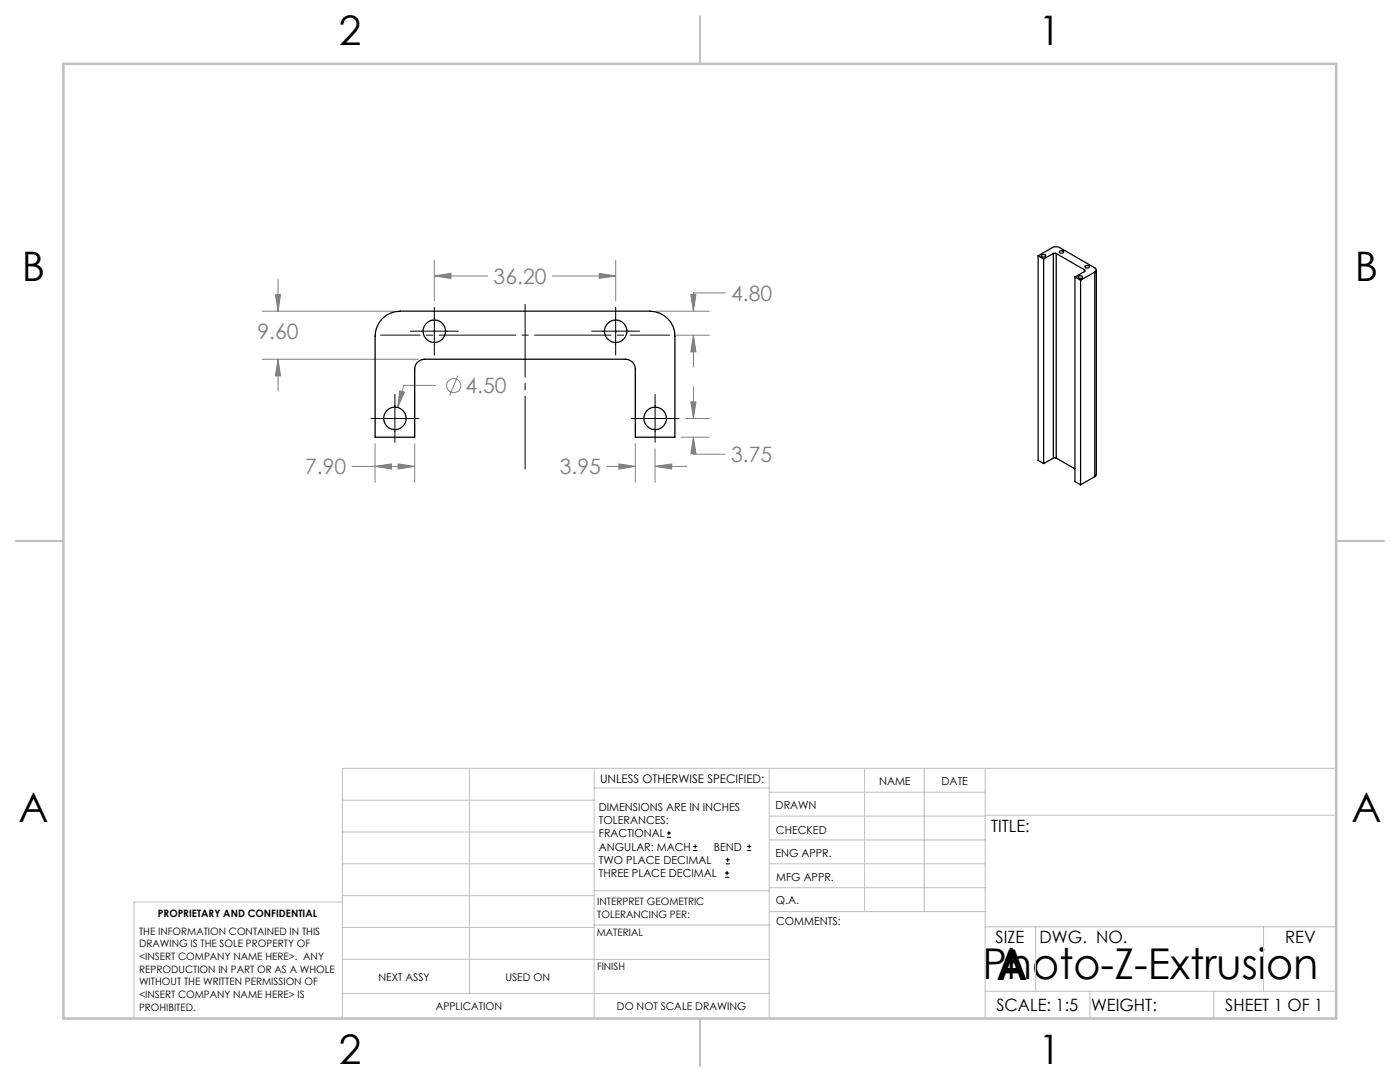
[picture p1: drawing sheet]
<svg xmlns="http://www.w3.org/2000/svg" width="279mm" height="216mm" viewBox="0 0 279 216" stroke-linecap="round" stroke-linejoin="round" font-family="sans-serif">
<g fill="none" stroke="#808080" stroke-width=".2">
<path d="M55 58.8h1l-.5 3.3zM55.5 55.7v6.4M86.7 55.1l3.3-.6v1.1zM86.7 51.9v8.1M86.7 55.1h10.6M110.2 55.1h12.7M119.6 54.5l3.3 .6-3.3 .5zM122.9 51.9v8.1M137.9 58.8h1l-.5 3.3zM144.7 58.5h-6.3v3.6M52.3 71.7h31.2M52.3 62.1h26.3"/>
<path d="M55.5 71.7l.5 3.3h-1zM55.5 71.7v6.3M79.8 78l.9 .2-1.3 3.1zM86.9 76.9h-6.3l-1.2 4.4M91.4 74.9l-1.7 4.1M131 62.1h10.6M134.9 66.9h6.7M138.4 66.9l.5 3.3h-1zM138.4 66.9v6.3M138.4 77.2v6.3M70.3 93.1h12.5M74.9 93.1l3.2-.5v1z"/>
<path d="M74.9 88.5v7.7M79.4 92.6l3.4 .5-3.4 .5zM82.8 88.5v7.7M121.1 93.1h5.7M123.5 92.6l3.3 .5-3.3 .5zM126.8 88.5v7.7M130.7 93.1l3.4-.5v1zM130.7 93.1h6.4M130.7 89.5v6.7M136 87.2h5.6M136.8 83.5h4.8M137.9 80.2h1l-.5 3.3z"/>
<path d="M138.4 87.2l.5 3.4h-1zM138.4 87.2v3.4h6.3"/>
<circle cx="90.6" cy="76.9" r="1.41"/>
</g>
<g fill="none" stroke="#000" stroke-width=".2">
<path d="M78.8 78.7v9.6M81.9 66.1h9.6M86.7 61.3v9.6M118.1 66.1h9.6M122.9 61.3v9.6M130.7 78.7v9.6M74 83.5h9.6M126 83.5h9.5M133.1 167.1h.8M133.1 166.2h.8M133.5 165.8v.9M138.3 169.7h.8"/>
<path d="M138.3 168.9h.8M138.7 168.5v.8M144.7 175h.8M144.7 174.2h.8M144.8 172.4h.9M144.8 171.6h.9M145.1 173.8v.8M145.2 171.1v.9M149.1 169.7h.8M149.1 168.9h.8M149.5 168.5v.8"/>
</g>
<path d="M76 66.9h57.6" fill="none" stroke="#000" stroke-width=".2" stroke-dasharray="15.2 1.3 1.3 1.3" stroke-dashoffset="7.4"/>
<path d="M104.8 93.6v-32.9" fill="none" stroke="#000" stroke-width=".2" stroke-dasharray="15.2 1.3 1.3 1.3" stroke-dashoffset=".7"/>
<g fill="none" stroke="#c0c0c0" stroke-width=".2">
<path d="M68.3 159.7h50.3M93.7 153.3v44.9M118.6 153.3v49.9M118.6 157.2h34.9M153.5 153.3v49.9M153.5 158.1h43.1M172.5 153.3v28.6M184.4 153.3v28.6M196.6 153.3v49.9M266.7 153.3h-198.4v49.9M68.3 178.7h50.3M68.3 172.4h50.3"/>
<path d="M68.3 166h50.3M68.3 180h-41.6v23.2M118.6 177.7h35M153.5 167.6h43.1M153.5 162.8h43.1M153.5 172.4h43.1M153.5 177.1h43.1M196.6 162.7h70.1M68.3 198.2h85.2M68.3 191.4l85.2 .1M68.3 185.1h50.3M118.6 184.6h35"/>
<path d="M153.6 181.9h43M196.6 197.8h70.1M196.6 184.9h70.1M206.7 184.9v12.9M217.5 197.8v5.4M242.2 197.8v5.4M252.2 184.9v12.9"/>
</g>
<path d="M139.7 3.2v9.5M3.1 107.9h9.6M266.7 107.9h9.5M139.7 203.2v9.6" fill="none" stroke="#c0c0c0" stroke-width=".25"/>
<path d="M12.7 12.7h254v190.5h-254z" fill="none" stroke="#c0c0c0" stroke-width=".5"/>
<path d="M74.9 93.1l3.2-.5v1zM79.4 92.6l3.4 .5-3.4 .5zM55.5 71.7l.5 3.3h-1zM55 58.8h1l-.5 3.3zM86.7 55.1l3.3-.6v1.1zM119.6 54.5l3.3 .6-3.3 .5zM137.9 58.8h1l-.5 3.3zM138.4 66.9l.5 3.3h-1zM137.9 80.2h1l-.5 3.3zM138.4 87.2l.5 3.4h-1zM130.7 93.1l3.4-.5v1zM123.5 92.6l3.3 .5-3.3 .5zM79.8 78l-.4 3.3 1.3-3.1z" fill="#808080"/>
<g fill="none" stroke="#000" stroke-width=".25">
<path d="M207.2 51l2.8-1.6a1.5 1.5 0 0 1 1.5 0l7 4a.44 .44 0 0 1 .3 .5 .44 .44 0 0 1-.3 .4M207.2 51l1.1 .7M207.2 51v40.9l1.1 .6M207.9 50.9a.41 .41 0 0 1 .5-.1 .41 .41 0 0 1 .2 .4l-.1 .1a.38 .38 0 0 1-.4 0 .38 .38 0 0 1-.2-.4zM208.3 51.7v40.8M210.2 50.6h.6M210.2 50.6l-1.9 1.1M210.2 50.6v40.8M210.8 50.6l5.6 3.2M210.8 50.6v40.8M211.5 50.1a.46 .46 0 0 1 .5-.1 .46 .46 0 0 1 .3 .4l-.2 .1a.37 .37 0 0 1-.4 .1 .37 .37 0 0 1-.2-.5zM214.5 55.3l1.2 .6"/>
<path d="M214.5 55.3v40.8l1.2 .6M215.3 55.1a.38 .38 0 0 1 .5-.1 .38 .38 0 0 1 .2 .5 .46 .46 0 0 1-.5 .1 .46 .46 0 0 1-.3-.4zM215.7 55.9v40.8M216.4 53.8l.2 .2-.2 .2M216.4 54.2l-1.9 1.1M216.4 53.8v.4M216.5 53.1l.2-.1a.37 .37 0 0 1 .4-.1 .37 .37 0 0 1 .2 .5 .46 .46 0 0 1-.5 .1 .46 .46 0 0 1-.3-.4zM218.5 54.3l-2.8 1.6M218.5 54.3v40.8M218.8 53.9v40.8l-.3 .4M76.3 63.6a5 5 0 0 1 3.6-1.5h49.8a5 5 0 0 1 5 5v20.1h-7.9v-13.5a1.99 1.99 0 0 0-2-2h-40.1a1.99 1.99 0 0 0-1.9 2v13.5h-7.9v-20.1a5.2 5.2 0 0 1 1.4-3.5zM210.2 91.4h.6"/>
<path d="M210.2 91.4l-1.9 1.1M210.8 91.4l3.7 2.2M218.5 95.1l-2.8 1.6"/>
<circle cx="86.7" cy="66.1" r="2.24"/>
<circle cx="122.9" cy="66.1" r="2.24"/>
<circle cx="78.8" cy="83.5" r="2.24"/>
<circle cx="130.7" cy="83.5" r="2.24"/>
</g>
<g font-size="8.5">
<text x="196.1" y="195.4">Photo-Z-Extrusion</text>
<text x="198.9" y="195.5">A</text>
</g>
<g font-size="8.1">
<text x="67.6" y="8.9">2</text>
<text x="207.3" y="8.9">1</text>
<text x="4.4" y="56.2">B</text>
<text x="270.4" y="56.2">B</text>
<text x="3.7" y="164.1">A</text>
<text x="269.7" y="164.1">A</text>
<text x="67.6" y="212.4">2</text>
<text x="207.3" y="212.4">1</text>
</g>
<g font-size="4.2" fill="#808080">
<text x="98.5" y="56.6">36.20</text>
<text x="145.9" y="60">4.80</text>
<text x="51.4" y="67.7">9.60</text>
<text x="92.9" y="78.5">4.50</text>
<text x="60.9" y="94.6">7.90</text>
<text x="111.7" y="94.6">3.95</text>
<text x="145.9" y="92.2">3.75</text>
</g>
<g font-size="3.4">
<text x="197.8" y="166">TITLE:</text>
<text x="198.7" y="188.1">SIZE</text>
<text x="207.5" y="188.1">DWG. NO.</text>
<text x="256.5" y="188.2">REV</text>
<text x="198.8" y="201.7">SCALE: 1:5</text>
<text x="217.7" y="201.8">WEIGHT:</text>
<text x="244.5" y="201.7">SHEET 1 OF 1</text>
</g>
<text font-size="2.4" x="119.8" y="156.2">UNLESS OTHERWISE SPECIFIED:</text>
<g font-size="2.2">
<text x="119.5" y="161.8">DIMENSIONS ARE IN INCHES</text>
<text x="154.8" y="161.4">DRAWN</text>
<text x="175.4" y="156.6">NAME</text>
<text x="187.9" y="156.7">DATE</text>
<text x="119.5" y="164.4">TOLERANCES:</text>
<text x="119.5" y="167.1">FRACTIONAL</text>
<text x="154.9" y="166.3">CHECKED</text>
<text x="119.5" y="169.7">ANGULAR: MACH</text>
<text x="119.5" y="172.4">TWO PLACE DECIMAL</text>
<text x="142.5" y="169.7">BEND</text>
<text x="154.8" y="171">ENG APPR.</text>
<text x="119.5" y="175">THREE PLACE DECIMAL</text>
<text x="154.9" y="175.7">MFG APPR.</text>
<text x="154.9" y="180.4">Q.A.</text>
<text x="154.9" y="184.6">COMMENTS:</text>
</g>
<g font-size="2.1">
<text x="75.5" y="195.7">NEXT ASSY</text>
<text x="100.9" y="195.7">USED ON</text>
<text x="86.9" y="201.5">APPLICATION</text>
<text x="123.1" y="201.6">DO NOT SCALE DRAWING</text>
</g>
<g font-size="2">
<text x="31.5" y="182.9">PROPRIETARY AND CONFIDENTIAL</text>
<text x="119.2" y="180.6">INTERPRET GEOMETRIC</text>
<text x="119.2" y="183.1">TOLERANCING PER:</text>
<text x="27.8" y="186.5">THE INFORMATION CONTAINED IN THIS</text>
<text x="27.8" y="189">DRAWING IS THE SOLE PROPERTY OF</text>
<text x="27.8" y="191.6">&lt;INSERT COMPANY NAME HERE&gt;. ANY</text>
<text x="119.1" y="186.7">MATERIAL</text>
<text x="27.8" y="194.1">REPRODUCTION IN PART OR AS A WHOLE</text>
<text x="27.8" y="196.6">WITHOUT THE WRITTEN PERMISSION OF</text>
<text x="119.1" y="193.5">FINISH</text>
<text x="27.8" y="199.1">&lt;INSERT COMPANY NAME HERE&gt; IS</text>
<text x="27.8" y="201.7">PROHIBITED.</text>
</g>
</svg>
